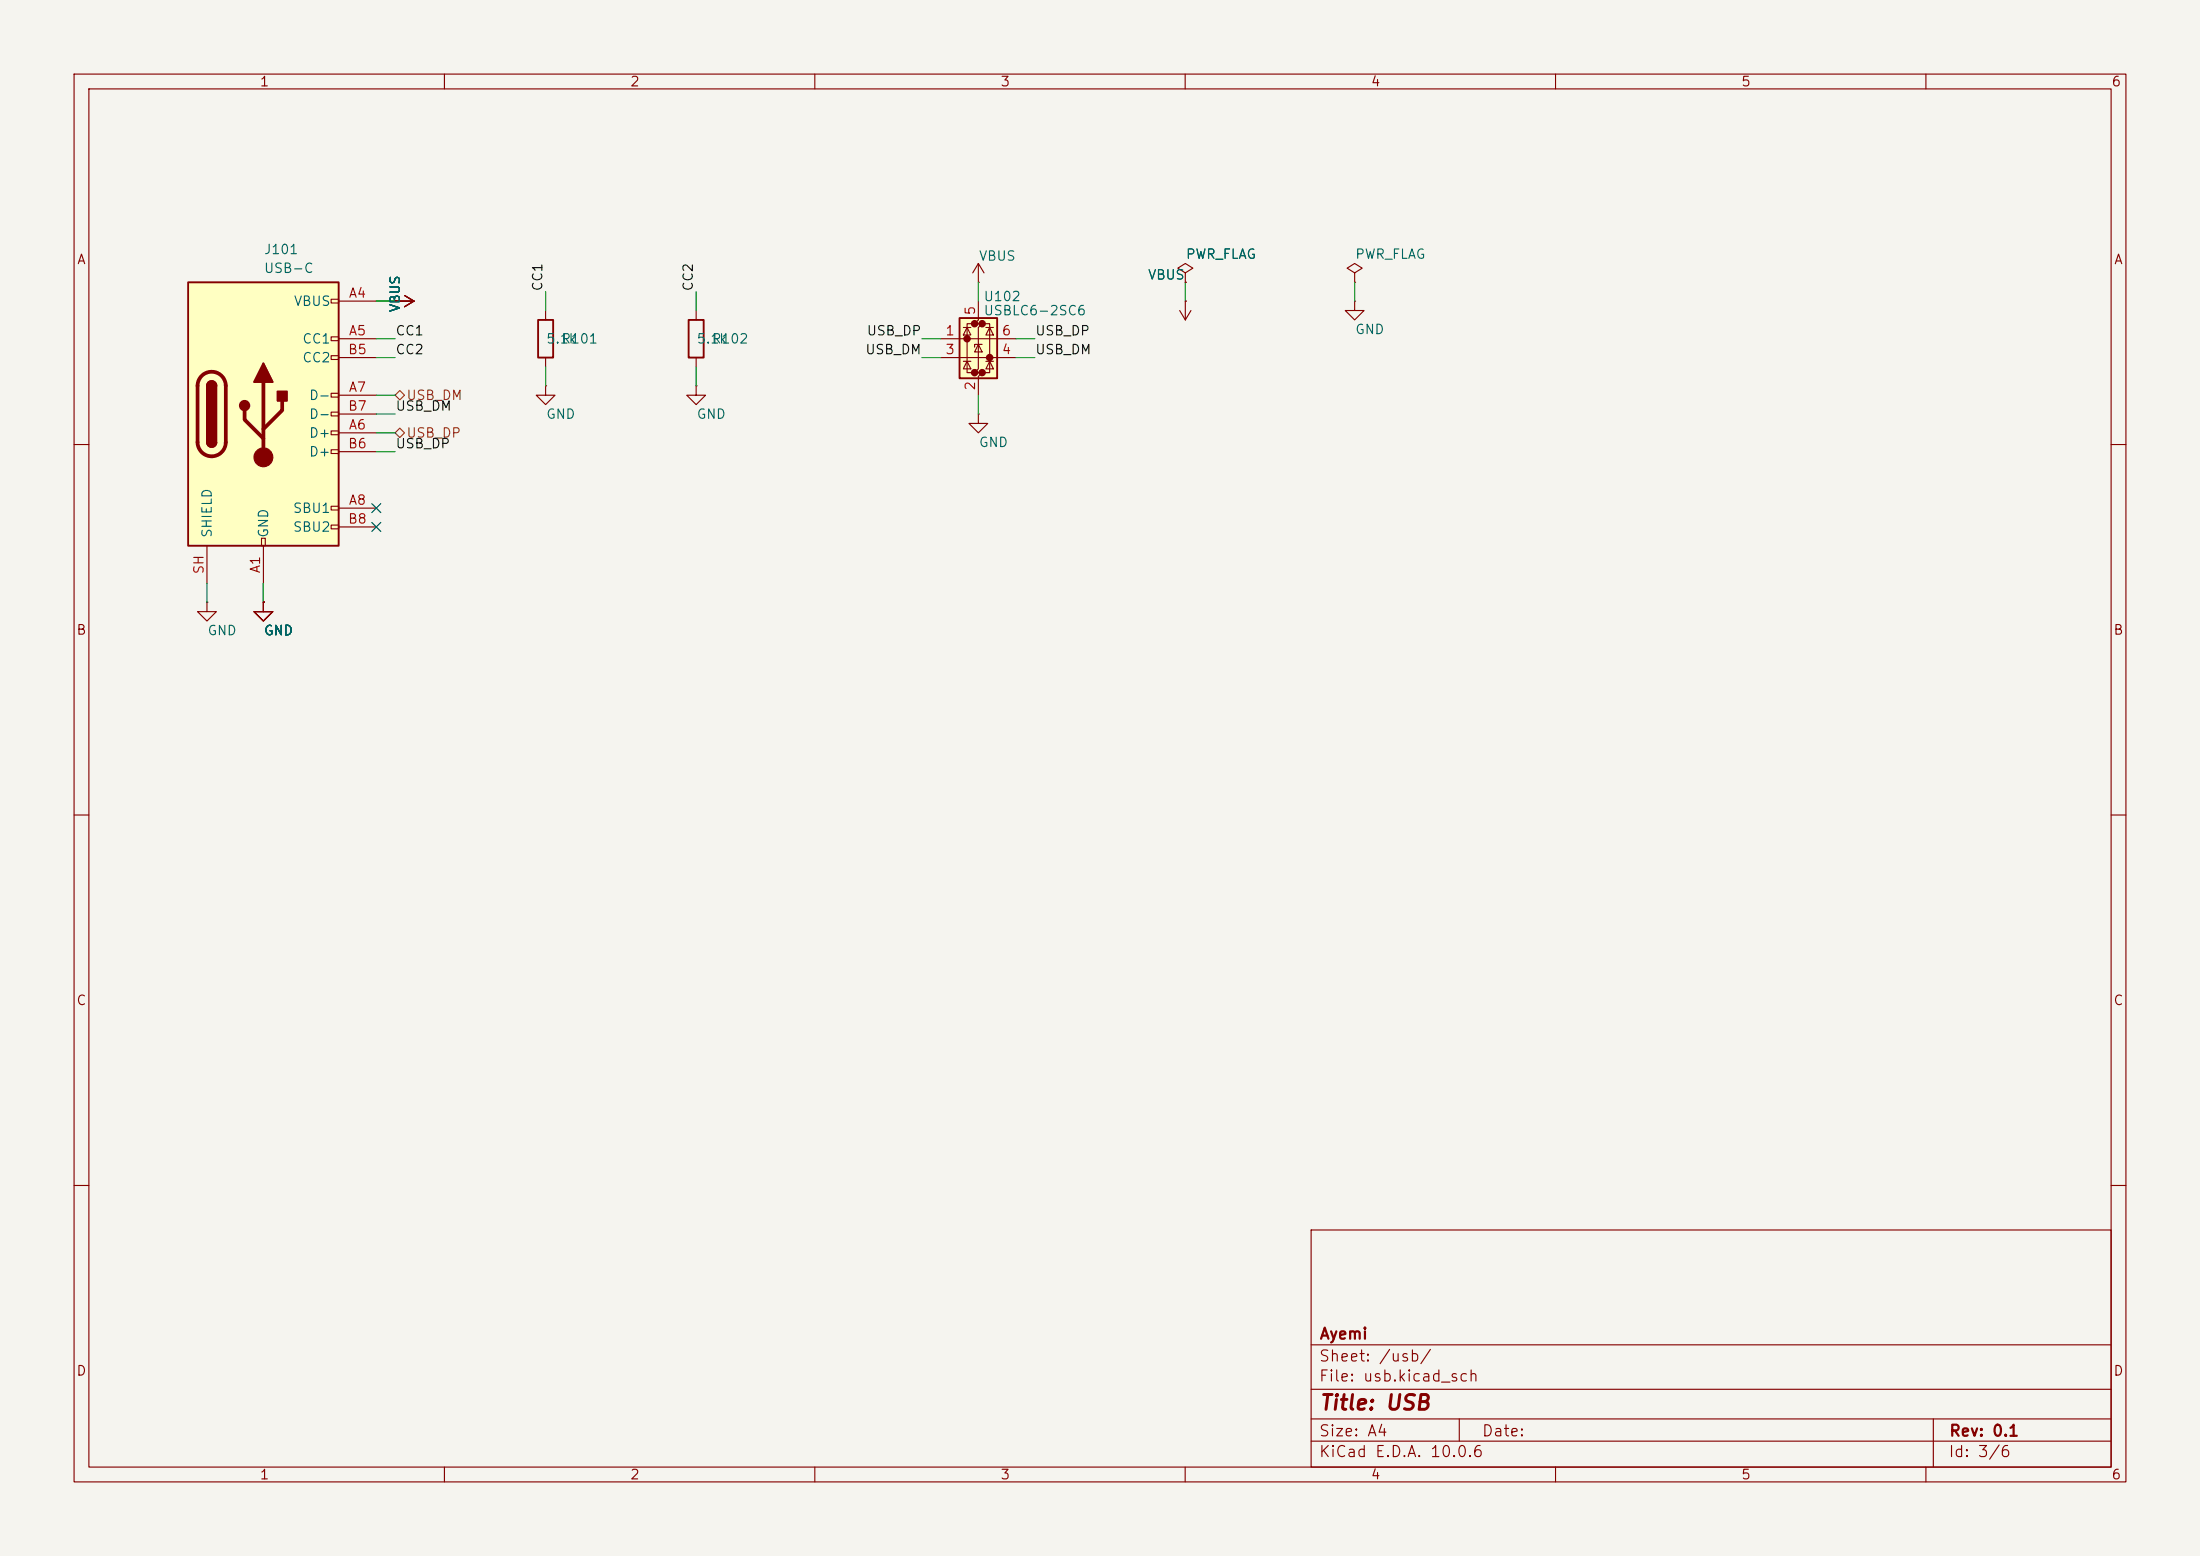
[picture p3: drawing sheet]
(kicad_sch (version 20260306) (generator "eeschema") (generator_version "10.0") (paper "A4") (title_block (title "USB") (company "Ayemi") (rev "0.1")) (lib_symbols (symbol "Connector:USB_C_Receptacle_USB2.0_16P" (pin_names (offset 1.016)) (exclude_from_sim no) (in_bom yes) (on_board yes) (in_pos_files yes) (duplicate_pin_numbers_are_jumpers no) (property "Reference" "J" (at 0 22.225 0) (show_name no) (do_not_autoplace no) (effects (font (size 1.27 1.27)))) (property "Value" "USB_C_Receptacle_USB2.0_16P" (at 0 19.685 0) (show_name no) (do_not_autoplace no) (effects (font (size 1.27 1.27)))) (property "Footprint" "" (at 3.81 0 0) (show_name no) (do_not_autoplace no) (hide yes) (effects (font (size 1.27 1.27)))) (property "Datasheet" "https://www.usb.org/sites/default/files/documents/usb_type-c.zip" (at 3.81 0 0) (show_name no) (do_not_autoplace no) (hide yes) (effects (font (size 1.27 1.27)))) (property "Description" "USB 2.0-only 16P Type-C Receptacle connector" (at 0 0 0) (show_name no) (do_not_autoplace no) (hide yes) (effects (font (size 1.27 1.27)))) (property "ki_keywords" "usb universal serial bus type-C USB2.0" (at 0 0 0) (show_name no) (do_not_autoplace no) (hide yes) (effects (font (size 1.27 1.27)))) (property "ki_fp_filters" "USB*C*Receptacle*" (at 0 0 0) (show_name no) (do_not_autoplace no) (hide yes) (effects (font (size 1.27 1.27)))) (symbol "USB_C_Receptacle_USB2.0_16P_0_0" (rectangle (start -0.254 -17.78) (end 0.254 -16.764) (stroke (width 0) (type default)) (fill (type none))) (rectangle (start 10.16 15.494) (end 9.144 14.986) (stroke (width 0) (type default)) (fill (type none))) (rectangle (start 10.16 10.414) (end 9.144 9.906) (stroke (width 0) (type default)) (fill (type none))) (rectangle (start 10.16 7.874) (end 9.144 7.366) (stroke (width 0) (type default)) (fill (type none))) (rectangle (start 10.16 2.794) (end 9.144 2.286) (stroke (width 0) (type default)) (fill (type none))) (rectangle (start 10.16 0.254) (end 9.144 -0.254) (stroke (width 0) (type default)) (fill (type none))) (rectangle (start 10.16 -2.286) (end 9.144 -2.794) (stroke (width 0) (type default)) (fill (type none))) (rectangle (start 10.16 -4.826) (end 9.144 -5.334) (stroke (width 0) (type default)) (fill (type none))) (rectangle (start 10.16 -12.446) (end 9.144 -12.954) (stroke (width 0) (type default)) (fill (type none))) (rectangle (start 10.16 -14.986) (end 9.144 -15.494) (stroke (width 0) (type default)) (fill (type none)))) (symbol "USB_C_Receptacle_USB2.0_16P_0_1" (rectangle (start -10.16 17.78) (end 10.16 -17.78) (stroke (width 0.254) (type default)) (fill (type background))) (polyline (pts (xy -8.89 -3.81) (xy -8.89 3.81)) (stroke (width 0.508) (type default)) (fill (type none))) (rectangle (start -7.62 -3.81) (end -6.35 3.81) (stroke (width 0.254) (type default)) (fill (type outline))) (arc (start -7.62 3.81) (mid -6.985 4.4423) (end -6.35 3.81) (stroke (width 0.254) (type default)) (fill (type none))) (arc (start -7.62 3.81) (mid -6.985 4.4423) (end -6.35 3.81) (stroke (width 0.254) (type default)) (fill (type outline))) (arc (start -8.89 3.81) (mid -6.985 5.7067) (end -5.08 3.81) (stroke (width 0.508) (type default)) (fill (type none))) (arc (start -5.08 -3.81) (mid -6.985 -5.7067) (end -8.89 -3.81) (stroke (width 0.508) (type default)) (fill (type none))) (arc (start -6.35 -3.81) (mid -6.985 -4.4423) (end -7.62 -3.81) (stroke (width 0.254) (type default)) (fill (type none))) (arc (start -6.35 -3.81) (mid -6.985 -4.4423) (end -7.62 -3.81) (stroke (width 0.254) (type default)) (fill (type outline))) (polyline (pts (xy -5.08 3.81) (xy -5.08 -3.81)) (stroke (width 0.508) (type default)) (fill (type none))) (circle (center -2.54 1.143) (radius 0.635) (stroke (width 0.254) (type default)) (fill (type outline))) (polyline (pts (xy -1.27 4.318) (xy 0 6.858) (xy 1.27 4.318) (xy -1.27 4.318)) (stroke (width 0.254) (type default)) (fill (type outline))) (polyline (pts (xy 0 -2.032) (xy 2.54 0.508) (xy 2.54 1.778)) (stroke (width 0.508) (type default)) (fill (type none))) (polyline (pts (xy 0 -3.302) (xy -2.54 -0.762) (xy -2.54 0.508)) (stroke (width 0.508) (type default)) (fill (type none))) (polyline (pts (xy 0 -5.842) (xy 0 4.318)) (stroke (width 0.508) (type default)) (fill (type none))) (circle (center 0 -5.842) (radius 1.27) (stroke (width 0) (type default)) (fill (type outline))) (rectangle (start 1.905 1.778) (end 3.175 3.048) (stroke (width 0.254) (type default)) (fill (type outline)))) (symbol "USB_C_Receptacle_USB2.0_16P_1_1" (pin passive line (at 0 -22.86 90) (length 5.08) (name "GND" (effects (font (size 1.27 1.27)))) (number "A1" (effects (font (size 1.27 1.27))))) (pin passive line (at 15.24 15.24 180) (length 5.08) (name "VBUS" (effects (font (size 1.27 1.27)))) (number "A4" (effects (font (size 1.27 1.27))))) (pin bidirectional line (at 15.24 10.16 180) (length 5.08) (name "CC1" (effects (font (size 1.27 1.27)))) (number "A5" (effects (font (size 1.27 1.27))))) (pin bidirectional line (at 15.24 -2.54 180) (length 5.08) (name "D+" (effects (font (size 1.27 1.27)))) (number "A6" (effects (font (size 1.27 1.27))))) (pin bidirectional line (at 15.24 2.54 180) (length 5.08) (name "D-" (effects (font (size 1.27 1.27)))) (number "A7" (effects (font (size 1.27 1.27))))) (pin bidirectional line (at 15.24 -12.7 180) (length 5.08) (name "SBU1" (effects (font (size 1.27 1.27)))) (number "A8" (effects (font (size 1.27 1.27))))) (pin passive line (at 15.24 15.24 180) (length 5.08) (hide yes) (name "VBUS" (effects (font (size 1.27 1.27)))) (number "A9" (effects (font (size 1.27 1.27))))) (pin passive line (at 0 -22.86 90) (length 5.08) (hide yes) (name "GND" (effects (font (size 1.27 1.27)))) (number "A12" (effects (font (size 1.27 1.27))))) (pin passive line (at 0 -22.86 90) (length 5.08) (hide yes) (name "GND" (effects (font (size 1.27 1.27)))) (number "B1" (effects (font (size 1.27 1.27))))) (pin passive line (at 15.24 15.24 180) (length 5.08) (hide yes) (name "VBUS" (effects (font (size 1.27 1.27)))) (number "B4" (effects (font (size 1.27 1.27))))) (pin bidirectional line (at 15.24 7.62 180) (length 5.08) (name "CC2" (effects (font (size 1.27 1.27)))) (number "B5" (effects (font (size 1.27 1.27))))) (pin bidirectional line (at 15.24 -5.08 180) (length 5.08) (name "D+" (effects (font (size 1.27 1.27)))) (number "B6" (effects (font (size 1.27 1.27))))) (pin bidirectional line (at 15.24 0 180) (length 5.08) (name "D-" (effects (font (size 1.27 1.27)))) (number "B7" (effects (font (size 1.27 1.27))))) (pin bidirectional line (at 15.24 -15.24 180) (length 5.08) (name "SBU2" (effects (font (size 1.27 1.27)))) (number "B8" (effects (font (size 1.27 1.27))))) (pin passive line (at 15.24 15.24 180) (length 5.08) (hide yes) (name "VBUS" (effects (font (size 1.27 1.27)))) (number "B9" (effects (font (size 1.27 1.27))))) (pin passive line (at 0 -22.86 90) (length 5.08) (hide yes) (name "GND" (effects (font (size 1.27 1.27)))) (number "B12" (effects (font (size 1.27 1.27))))) (pin passive line (at -7.62 -22.86 90) (length 5.08) (name "SHIELD" (effects (font (size 1.27 1.27)))) (number "SH" (effects (font (size 1.27 1.27)))))) (embedded_fonts no)) (symbol "Device:R" (pin_numbers (hide yes)) (pin_names (offset 0)) (exclude_from_sim no) (in_bom yes) (on_board yes) (in_pos_files yes) (duplicate_pin_numbers_are_jumpers no) (property "Reference" "R" (at 2.032 0 90) (show_name no) (do_not_autoplace no) (effects (font (size 1.27 1.27)))) (property "Value" "R" (at 0 0 90) (show_name no) (do_not_autoplace no) (effects (font (size 1.27 1.27)))) (property "Footprint" "" (at -1.778 0 90) (show_name no) (do_not_autoplace no) (hide yes) (effects (font (size 1.27 1.27)))) (property "Datasheet" "" (at 0 0 0) (show_name no) (do_not_autoplace no) (hide yes) (effects (font (size 1.27 1.27)))) (property "Description" "Resistor" (at 0 0 0) (show_name no) (do_not_autoplace no) (hide yes) (effects (font (size 1.27 1.27)))) (property "ki_keywords" "R res resistor" (at 0 0 0) (show_name no) (do_not_autoplace no) (hide yes) (effects (font (size 1.27 1.27)))) (property "ki_fp_filters" "R_*" (at 0 0 0) (show_name no) (do_not_autoplace no) (hide yes) (effects (font (size 1.27 1.27)))) (symbol "R_0_1" (rectangle (start -1.016 -2.54) (end 1.016 2.54) (stroke (width 0.254) (type default)) (fill (type none)))) (symbol "R_1_1" (pin passive line (at 0 3.81 270) (length 1.27) (name "" (effects (font (size 1.27 1.27)))) (number "1" (effects (font (size 1.27 1.27))))) (pin passive line (at 0 -3.81 90) (length 1.27) (name "" (effects (font (size 1.27 1.27)))) (number "2" (effects (font (size 1.27 1.27)))))) (embedded_fonts no)) (symbol "Power_Protection:USBLC6-2SC6" (pin_names (hide yes)) (exclude_from_sim no) (in_bom yes) (on_board yes) (in_pos_files yes) (duplicate_pin_numbers_are_jumpers no) (property "Reference" "U" (at 0.635 5.715 0) (show_name no) (do_not_autoplace no) (effects (font (size 1.27 1.27)) (justify left))) (property "Value" "USBLC6-2SC6" (at 0.635 3.81 0) (show_name no) (do_not_autoplace no) (effects (font (size 1.27 1.27)) (justify left))) (property "Footprint" "Package_TO_SOT_SMD:SOT-23-6" (at 1.27 -6.35 0) (show_name no) (do_not_autoplace no) (hide yes) (effects (font (size 1.27 1.27) (italic yes)) (justify left))) (property "Datasheet" "https://www.st.com/resource/en/datasheet/usblc6-2.pdf" (at 1.27 -8.255 0) (show_name no) (do_not_autoplace no) (hide yes) (effects (font (size 1.27 1.27)) (justify left))) (property "Description" "Very low capacitance ESD protection diode, 2 data-line, SOT-23-6" (at 0 0 0) (show_name no) (do_not_autoplace no) (hide yes) (effects (font (size 1.27 1.27)))) (property "ki_keywords" "usb ethernet video" (at 0 0 0) (show_name no) (do_not_autoplace no) (hide yes) (effects (font (size 1.27 1.27)))) (property "ki_fp_filters" "SOT?23*" (at 0 0 0) (show_name no) (do_not_autoplace no) (hide yes) (effects (font (size 1.27 1.27)))) (symbol "USBLC6-2SC6_0_0" (circle (center -1.524 0) (radius 0.0001) (stroke (width 0.508) (type default)) (fill (type none))) (circle (center -0.508 2.032) (radius 0.0001) (stroke (width 0.508) (type default)) (fill (type none))) (circle (center -0.508 -4.572) (radius 0.0001) (stroke (width 0.508) (type default)) (fill (type none))) (circle (center 0.508 2.032) (radius 0.0001) (stroke (width 0.508) (type default)) (fill (type none))) (circle (center 0.508 -4.572) (radius 0.0001) (stroke (width 0.508) (type default)) (fill (type none))) (circle (center 1.524 -2.54) (radius 0.0001) (stroke (width 0.508) (type default)) (fill (type none)))) (symbol "USBLC6-2SC6_0_1" (polyline (pts (xy -2.54 0) (xy 2.54 0)) (stroke (width 0) (type default)) (fill (type none))) (polyline (pts (xy -2.54 -2.54) (xy 2.54 -2.54)) (stroke (width 0) (type default)) (fill (type none))) (polyline (pts (xy -2.032 0.508) (xy -1.016 0.508) (xy -1.524 1.524) (xy -2.032 0.508)) (stroke (width 0) (type default)) (fill (type none))) (polyline (pts (xy -2.032 -3.048) (xy -1.016 -3.048)) (stroke (width 0) (type default)) (fill (type none))) (polyline (pts (xy -1.016 1.524) (xy -2.032 1.524)) (stroke (width 0) (type default)) (fill (type none))) (polyline (pts (xy -1.016 -4.064) (xy -2.032 -4.064) (xy -1.524 -3.048) (xy -1.016 -4.064)) (stroke (width 0) (type default)) (fill (type none))) (polyline (pts (xy -0.508 -1.143) (xy -0.508 -0.762) (xy 0.508 -0.762)) (stroke (width 0) (type default)) (fill (type none))) (polyline (pts (xy 0 2.54) (xy -0.508 2.032) (xy 0.508 2.032) (xy 0 1.524) (xy 0 -4.064) (xy -0.508 -4.572) (xy 0.508 -4.572) (xy 0 -5.08)) (stroke (width 0) (type default)) (fill (type none))) (polyline (pts (xy 0.508 -1.778) (xy -0.508 -1.778) (xy 0 -0.762) (xy 0.508 -1.778)) (stroke (width 0) (type default)) (fill (type none))) (polyline (pts (xy 1.016 1.524) (xy 2.032 1.524)) (stroke (width 0) (type default)) (fill (type none))) (polyline (pts (xy 1.016 -3.048) (xy 2.032 -3.048)) (stroke (width 0) (type default)) (fill (type none))) (polyline (pts (xy 2.032 0.508) (xy 1.016 0.508) (xy 1.524 1.524) (xy 2.032 0.508)) (stroke (width 0) (type default)) (fill (type none))) (polyline (pts (xy 2.032 -4.064) (xy 1.016 -4.064) (xy 1.524 -3.048) (xy 2.032 -4.064)) (stroke (width 0) (type default)) (fill (type none)))) (symbol "USBLC6-2SC6_1_1" (rectangle (start -2.54 2.794) (end 2.54 -5.334) (stroke (width 0.254) (type default)) (fill (type background))) (polyline (pts (xy -0.508 2.032) (xy -1.524 2.032) (xy -1.524 -4.572) (xy -0.508 -4.572)) (stroke (width 0) (type default)) (fill (type none))) (polyline (pts (xy 0.508 -4.572) (xy 1.524 -4.572) (xy 1.524 2.032) (xy 0.508 2.032)) (stroke (width 0) (type default)) (fill (type none))) (pin passive line (at -5.08 0 0) (length 2.54) (name "I/O1" (effects (font (size 1.27 1.27)))) (number "1" (effects (font (size 1.27 1.27))))) (pin passive line (at 0 -7.62 90) (length 2.54) (name "GND" (effects (font (size 1.27 1.27)))) (number "2" (effects (font (size 1.27 1.27))))) (pin passive line (at -5.08 -2.54 0) (length 2.54) (name "I/O2" (effects (font (size 1.27 1.27)))) (number "3" (effects (font (size 1.27 1.27))))) (pin passive line (at 5.08 -2.54 180) (length 2.54) (name "I/O2" (effects (font (size 1.27 1.27)))) (number "4" (effects (font (size 1.27 1.27))))) (pin passive line (at 0 5.08 270) (length 2.54) (name "VBUS" (effects (font (size 1.27 1.27)))) (number "5" (effects (font (size 1.27 1.27))))) (pin passive line (at 5.08 0 180) (length 2.54) (name "I/O1" (effects (font (size 1.27 1.27)))) (number "6" (effects (font (size 1.27 1.27)))))) (embedded_fonts no)) (symbol "power:GND" (power global) (pin_numbers (hide yes)) (pin_names (offset 0) (hide yes)) (exclude_from_sim no) (in_bom yes) (on_board yes) (in_pos_files yes) (duplicate_pin_numbers_are_jumpers no) (property "Reference" "#PWR" (at 0 -6.35 0) (show_name no) (do_not_autoplace no) (hide yes) (effects (font (size 1.27 1.27)))) (property "Value" "GND" (at 0 -3.81 0) (show_name no) (do_not_autoplace no) (effects (font (size 1.27 1.27)))) (property "Footprint" "" (at 0 0 0) (show_name no) (do_not_autoplace no) (hide yes) (effects (font (size 1.27 1.27)))) (property "Datasheet" "" (at 0 0 0) (show_name no) (do_not_autoplace no) (hide yes) (effects (font (size 1.27 1.27)))) (property "Description" "Power symbol creates a global label with name \"GND\" , ground" (at 0 0 0) (show_name no) (do_not_autoplace no) (hide yes) (effects (font (size 1.27 1.27)))) (property "ki_keywords" "global power" (at 0 0 0) (show_name no) (do_not_autoplace no) (hide yes) (effects (font (size 1.27 1.27)))) (symbol "GND_0_1" (polyline (pts (xy 0 0) (xy 0 -1.27) (xy 1.27 -1.27) (xy 0 -2.54) (xy -1.27 -1.27) (xy 0 -1.27)) (stroke (width 0) (type default)) (fill (type none)))) (symbol "GND_1_1" (pin power_in line (at 0 0 270) (length 0) (name "" (effects (font (size 1.27 1.27)))) (number "1" (effects (font (size 1.27 1.27)))))) (embedded_fonts no)) (symbol "power:PWR_FLAG" (power global) (pin_numbers (hide yes)) (pin_names (offset 0) (hide yes)) (exclude_from_sim no) (in_bom yes) (on_board yes) (in_pos_files yes) (duplicate_pin_numbers_are_jumpers no) (property "Reference" "#FLG" (at 0 1.905 0) (show_name no) (do_not_autoplace no) (hide yes) (effects (font (size 1.27 1.27)))) (property "Value" "PWR_FLAG" (at 0 3.81 0) (show_name no) (do_not_autoplace no) (effects (font (size 1.27 1.27)))) (property "Footprint" "" (at 0 0 0) (show_name no) (do_not_autoplace no) (hide yes) (effects (font (size 1.27 1.27)))) (property "Datasheet" "" (at 0 0 0) (show_name no) (do_not_autoplace no) (hide yes) (effects (font (size 1.27 1.27)))) (property "Description" "Special symbol for telling ERC where power comes from" (at 0 0 0) (show_name no) (do_not_autoplace no) (hide yes) (effects (font (size 1.27 1.27)))) (property "ki_keywords" "flag power" (at 0 0 0) (show_name no) (do_not_autoplace no) (hide yes) (effects (font (size 1.27 1.27)))) (symbol "PWR_FLAG_0_0" (pin power_out line (at 0 0 90) (length 0) (name "" (effects (font (size 1.27 1.27)))) (number "1" (effects (font (size 1.27 1.27)))))) (symbol "PWR_FLAG_0_1" (polyline (pts (xy 0 0) (xy 0 1.27) (xy -1.016 1.905) (xy 0 2.54) (xy 1.016 1.905) (xy 0 1.27)) (stroke (width 0) (type default)) (fill (type none)))) (embedded_fonts no)) (symbol "power:VBUS" (power global) (pin_numbers (hide yes)) (pin_names (offset 0) (hide yes)) (exclude_from_sim no) (in_bom yes) (on_board yes) (in_pos_files yes) (duplicate_pin_numbers_are_jumpers no) (property "Reference" "#PWR" (at 0 -3.81 0) (show_name no) (do_not_autoplace no) (hide yes) (effects (font (size 1.27 1.27)))) (property "Value" "VBUS" (at 0 3.556 0) (show_name no) (do_not_autoplace no) (effects (font (size 1.27 1.27)))) (property "Footprint" "" (at 0 0 0) (show_name no) (do_not_autoplace no) (hide yes) (effects (font (size 1.27 1.27)))) (property "Datasheet" "" (at 0 0 0) (show_name no) (do_not_autoplace no) (hide yes) (effects (font (size 1.27 1.27)))) (property "Description" "Power symbol creates a global label with name \"VBUS\"" (at 0 0 0) (show_name no) (do_not_autoplace no) (hide yes) (effects (font (size 1.27 1.27)))) (property "ki_keywords" "global power" (at 0 0 0) (show_name no) (do_not_autoplace no) (hide yes) (effects (font (size 1.27 1.27)))) (symbol "VBUS_0_1" (polyline (pts (xy -0.762 1.27) (xy 0 2.54)) (stroke (width 0) (type default)) (fill (type none))) (polyline (pts (xy 0 2.54) (xy 0.762 1.27)) (stroke (width 0) (type default)) (fill (type none))) (polyline (pts (xy 0 0) (xy 0 2.54)) (stroke (width 0) (type default)) (fill (type none)))) (symbol "VBUS_1_1" (pin power_in line (at 0 0 90) (length 0) (name "" (effects (font (size 1.27 1.27)))) (number "1" (effects (font (size 1.27 1.27)))))) (embedded_fonts no))) (symbol (lib_id "Connector:USB_C_Receptacle_USB2.0_16P") (at 35.56 55.88 0) (unit 1) (exclude_from_sim no) (in_bom yes) (on_board yes) (dnp no) (property "Reference" "J101" (at 35.56 33.655 0) (effects (font (size 1.27 1.27)) (justify left))) (property "Value" "USB-C" (at 35.56 36.195 0) (effects (font (size 1.27 1.27)) (justify left))) (property "Footprint" "Connector_USB:USB_C_Receptacle_HRO_TYPE-C-31-M-12" (at 35.56 55.88 0) (effects (font (size 1.27 1.27)) (hide yes))) (property "Datasheet" "https://www.lcsc.com/product-detail/C165948.html" (at 35.56 55.88 0) (effects (font (size 1.27 1.27)) (hide yes))) (property "LCSC" "C165948" (at 35.56 55.88 0) (effects (font (size 1.27 1.27)) (hide yes))) (property "Clase" "Extended" (at 35.56 55.88 0) (effects (font (size 1.27 1.27)) (hide yes))) (property "Alternativa" "C5337088" (at 35.56 55.88 0) (effects (font (size 1.27 1.27)) (hide yes))) (property "Justificacion" "Receptáculo USB-C de 16 pines: ninguno es Basic." (at 35.56 55.88 0) (effects (font (size 1.27 1.27)) (hide yes))) (property "Nota" "Solo 5 V y datos. CC1 y CC2 con 5.1 kΩ a GND (R101, R102)." (at 35.56 55.88 0) (effects (font (size 1.27 1.27)) (hide yes))) (pin "A1") (pin "A4") (pin "A5") (pin "A6") (pin "A7") (pin "A8") (pin "A9") (pin "A12") (pin "B1") (pin "B4") (pin "B5") (pin "B6") (pin "B7") (pin "B8") (pin "B9") (pin "B12") (pin "SH")) (wire (pts (xy 35.56 78.74) (xy 35.56 81.28)) (stroke (width 0) (type default))) (symbol (lib_id "power:GND") (at 35.56 81.28 0) (unit 1) (exclude_from_sim no) (in_bom no) (on_board yes) (dnp no) (property "Reference" "#PWR037" (at 35.56 87.63 0) (effects (font (size 1.27 1.27)) (justify left) (hide yes))) (property "Value" "GND" (at 35.56 85.09 0) (effects (font (size 1.27 1.27)) (justify left))) (pin "1")) (wire (pts (xy 50.8 40.64) (xy 53.34 40.64)) (stroke (width 0) (type default))) (symbol (lib_id "power:VBUS") (at 53.34 40.64 270) (unit 1) (exclude_from_sim no) (in_bom no) (on_board yes) (dnp no) (property "Reference" "#PWR038" (at 53.34 44.45 0) (effects (font (size 1.27 1.27)) (justify left) (hide yes))) (property "Value" "VBUS" (at 53.34 37.084 0) (effects (font (size 1.27 1.27)) (justify left))) (pin "1")) (wire (pts (xy 50.8 45.72) (xy 53.34 45.72)) (stroke (width 0) (type default))) (label "CC1" (at 53.34 45.72 0) (effects (font (size 1.27 1.27)) (justify left bottom))) (wire (pts (xy 50.8 58.42) (xy 53.34 58.42)) (stroke (width 0) (type default))) (hierarchical_label "USB_DP" (shape bidirectional) (at 53.34 58.42 0) (effects (font (size 1.27 1.27)) (justify left))) (wire (pts (xy 50.8 53.34) (xy 53.34 53.34)) (stroke (width 0) (type default))) (hierarchical_label "USB_DM" (shape bidirectional) (at 53.34 53.34 0) (effects (font (size 1.27 1.27)) (justify left))) (no_connect (at 50.8 68.58)) (wire (pts (xy 50.8 40.64) (xy 53.34 40.64)) (stroke (width 0) (type default))) (symbol (lib_id "power:VBUS") (at 53.34 40.64 270) (unit 1) (exclude_from_sim no) (in_bom no) (on_board yes) (dnp no) (property "Reference" "#PWR039" (at 53.34 44.45 0) (effects (font (size 1.27 1.27)) (justify left) (hide yes))) (property "Value" "VBUS" (at 53.34 37.084 0) (effects (font (size 1.27 1.27)) (justify left))) (pin "1")) (wire (pts (xy 35.56 78.74) (xy 35.56 81.28)) (stroke (width 0) (type default))) (symbol (lib_id "power:GND") (at 35.56 81.28 0) (unit 1) (exclude_from_sim no) (in_bom no) (on_board yes) (dnp no) (property "Reference" "#PWR040" (at 35.56 87.63 0) (effects (font (size 1.27 1.27)) (justify left) (hide yes))) (property "Value" "GND" (at 35.56 85.09 0) (effects (font (size 1.27 1.27)) (justify left))) (pin "1")) (wire (pts (xy 35.56 78.74) (xy 35.56 81.28)) (stroke (width 0) (type default))) (symbol (lib_id "power:GND") (at 35.56 81.28 0) (unit 1) (exclude_from_sim no) (in_bom no) (on_board yes) (dnp no) (property "Reference" "#PWR041" (at 35.56 87.63 0) (effects (font (size 1.27 1.27)) (justify left) (hide yes))) (property "Value" "GND" (at 35.56 85.09 0) (effects (font (size 1.27 1.27)) (justify left))) (pin "1")) (wire (pts (xy 50.8 40.64) (xy 53.34 40.64)) (stroke (width 0) (type default))) (symbol (lib_id "power:VBUS") (at 53.34 40.64 270) (unit 1) (exclude_from_sim no) (in_bom no) (on_board yes) (dnp no) (property "Reference" "#PWR042" (at 53.34 44.45 0) (effects (font (size 1.27 1.27)) (justify left) (hide yes))) (property "Value" "VBUS" (at 53.34 37.084 0) (effects (font (size 1.27 1.27)) (justify left))) (pin "1")) (wire (pts (xy 50.8 48.26) (xy 53.34 48.26)) (stroke (width 0) (type default))) (label "CC2" (at 53.34 48.26 0) (effects (font (size 1.27 1.27)) (justify left bottom))) (wire (pts (xy 50.8 60.96) (xy 53.34 60.96)) (stroke (width 0) (type default))) (label "USB_DP" (at 53.34 60.96 0) (effects (font (size 1.27 1.27)) (justify left bottom))) (wire (pts (xy 50.8 55.88) (xy 53.34 55.88)) (stroke (width 0) (type default))) (label "USB_DM" (at 53.34 55.88 0) (effects (font (size 1.27 1.27)) (justify left bottom))) (no_connect (at 50.8 71.12)) (wire (pts (xy 50.8 40.64) (xy 53.34 40.64)) (stroke (width 0) (type default))) (symbol (lib_id "power:VBUS") (at 53.34 40.64 270) (unit 1) (exclude_from_sim no) (in_bom no) (on_board yes) (dnp no) (property "Reference" "#PWR043" (at 53.34 44.45 0) (effects (font (size 1.27 1.27)) (justify left) (hide yes))) (property "Value" "VBUS" (at 53.34 37.084 0) (effects (font (size 1.27 1.27)) (justify left))) (pin "1")) (wire (pts (xy 35.56 78.74) (xy 35.56 81.28)) (stroke (width 0) (type default))) (symbol (lib_id "power:GND") (at 35.56 81.28 0) (unit 1) (exclude_from_sim no) (in_bom no) (on_board yes) (dnp no) (property "Reference" "#PWR044" (at 35.56 87.63 0) (effects (font (size 1.27 1.27)) (justify left) (hide yes))) (property "Value" "GND" (at 35.56 85.09 0) (effects (font (size 1.27 1.27)) (justify left))) (pin "1")) (wire (pts (xy 27.94 78.74) (xy 27.94 81.28)) (stroke (width 0) (type default))) (symbol (lib_id "power:GND") (at 27.94 81.28 0) (unit 1) (exclude_from_sim no) (in_bom no) (on_board yes) (dnp no) (property "Reference" "#PWR045" (at 27.94 87.63 0) (effects (font (size 1.27 1.27)) (justify left) (hide yes))) (property "Value" "GND" (at 27.94 85.09 0) (effects (font (size 1.27 1.27)) (justify left))) (pin "1")) (symbol (lib_id "Device:R") (at 73.66 45.72 0) (unit 1) (exclude_from_sim no) (in_bom yes) (on_board yes) (dnp no) (property "Reference" "R101" (at 75.692 45.72 0) (effects (font (size 1.27 1.27)) (justify left))) (property "Value" "5.1k" (at 73.66 45.72 0) (effects (font (size 1.27 1.27)) (justify left))) (property "Footprint" "Resistor_SMD:R_0603_1608Metric" (at 73.66 45.72 0) (effects (font (size 1.27 1.27)) (hide yes))) (property "Datasheet" "https://www.lcsc.com/product-detail/C23186.html" (at 73.66 45.72 0) (effects (font (size 1.27 1.27)) (hide yes))) (property "LCSC" "C23186" (at 73.66 45.72 0) (effects (font (size 1.27 1.27)) (hide yes))) (property "Clase" "Basic" (at 73.66 45.72 0) (effects (font (size 1.27 1.27)) (hide yes))) (property "Alternativa" "C105580" (at 73.66 45.72 0) (effects (font (size 1.27 1.27)) (hide yes))) (property "Nota" "Rd de CC1: 5.1 kΩ; sin ella el cargador no da 5 V." (at 73.66 45.72 0) (effects (font (size 1.27 1.27)) (hide yes))) (pin "1") (pin "2")) (wire (pts (xy 73.66 41.91) (xy 73.66 39.37)) (stroke (width 0) (type default))) (label "CC1" (at 73.66 39.37 90) (effects (font (size 1.27 1.27)) (justify left bottom))) (wire (pts (xy 73.66 49.53) (xy 73.66 52.07)) (stroke (width 0) (type default))) (symbol (lib_id "power:GND") (at 73.66 52.07 0) (unit 1) (exclude_from_sim no) (in_bom no) (on_board yes) (dnp no) (property "Reference" "#PWR046" (at 73.66 58.42 0) (effects (font (size 1.27 1.27)) (justify left) (hide yes))) (property "Value" "GND" (at 73.66 55.88 0) (effects (font (size 1.27 1.27)) (justify left))) (pin "1")) (symbol (lib_id "Device:R") (at 93.98 45.72 0) (unit 1) (exclude_from_sim no) (in_bom yes) (on_board yes) (dnp no) (property "Reference" "R102" (at 96.012 45.72 0) (effects (font (size 1.27 1.27)) (justify left))) (property "Value" "5.1k" (at 93.98 45.72 0) (effects (font (size 1.27 1.27)) (justify left))) (property "Footprint" "Resistor_SMD:R_0603_1608Metric" (at 93.98 45.72 0) (effects (font (size 1.27 1.27)) (hide yes))) (property "Datasheet" "https://www.lcsc.com/product-detail/C23186.html" (at 93.98 45.72 0) (effects (font (size 1.27 1.27)) (hide yes))) (property "LCSC" "C23186" (at 93.98 45.72 0) (effects (font (size 1.27 1.27)) (hide yes))) (property "Clase" "Basic" (at 93.98 45.72 0) (effects (font (size 1.27 1.27)) (hide yes))) (property "Alternativa" "C105580" (at 93.98 45.72 0) (effects (font (size 1.27 1.27)) (hide yes))) (property "Nota" "Rd de CC2: 5.1 kΩ." (at 93.98 45.72 0) (effects (font (size 1.27 1.27)) (hide yes))) (pin "1") (pin "2")) (wire (pts (xy 93.98 41.91) (xy 93.98 39.37)) (stroke (width 0) (type default))) (label "CC2" (at 93.98 39.37 90) (effects (font (size 1.27 1.27)) (justify left bottom))) (wire (pts (xy 93.98 49.53) (xy 93.98 52.07)) (stroke (width 0) (type default))) (symbol (lib_id "power:GND") (at 93.98 52.07 0) (unit 1) (exclude_from_sim no) (in_bom no) (on_board yes) (dnp no) (property "Reference" "#PWR047" (at 93.98 58.42 0) (effects (font (size 1.27 1.27)) (justify left) (hide yes))) (property "Value" "GND" (at 93.98 55.88 0) (effects (font (size 1.27 1.27)) (justify left))) (pin "1")) (symbol (lib_id "Power_Protection:USBLC6-2SC6") (at 132.08 45.72 0) (unit 1) (exclude_from_sim no) (in_bom yes) (on_board yes) (dnp no) (property "Reference" "U102" (at 132.715 40.005 0) (effects (font (size 1.27 1.27)) (justify left))) (property "Value" "USBLC6-2SC6" (at 132.715 41.91 0) (effects (font (size 1.27 1.27)) (justify left))) (property "Footprint" "Package_TO_SOT_SMD:SOT-23-6" (at 132.08 45.72 0) (effects (font (size 1.27 1.27)) (hide yes))) (property "Datasheet" "https://www.lcsc.com/product-detail/C7519.html" (at 132.08 45.72 0) (effects (font (size 1.27 1.27)) (hide yes))) (property "LCSC" "C7519" (at 132.08 45.72 0) (effects (font (size 1.27 1.27)) (hide yes))) (property "Clase" "Extended" (at 132.08 45.72 0) (effects (font (size 1.27 1.27)) (hide yes))) (property "Alternativa" "C2687116" (at 132.08 45.72 0) (effects (font (size 1.27 1.27)) (hide yes))) (property "Justificacion" "Arreglo TVS de USB en SOT-23-6: no hay Basic." (at 132.08 45.72 0) (effects (font (size 1.27 1.27)) (hide yes))) (property "Nota" "En línea: pines 1 y 6 son D+ y 3 y 4 son D-. A menos de 5 mm del conector." (at 132.08 45.72 0) (effects (font (size 1.27 1.27)) (hide yes))) (pin "1") (pin "2") (pin "3") (pin "4") (pin "5") (pin "6")) (wire (pts (xy 127 45.72) (xy 124.46 45.72)) (stroke (width 0) (type default))) (label "USB_DP" (at 124.46 45.72 180) (effects (font (size 1.27 1.27)) (justify right bottom))) (wire (pts (xy 132.08 53.34) (xy 132.08 55.88)) (stroke (width 0) (type default))) (symbol (lib_id "power:GND") (at 132.08 55.88 0) (unit 1) (exclude_from_sim no) (in_bom no) (on_board yes) (dnp no) (property "Reference" "#PWR048" (at 132.08 62.23 0) (effects (font (size 1.27 1.27)) (justify left) (hide yes))) (property "Value" "GND" (at 132.08 59.69 0) (effects (font (size 1.27 1.27)) (justify left))) (pin "1")) (wire (pts (xy 127 48.26) (xy 124.46 48.26)) (stroke (width 0) (type default))) (label "USB_DM" (at 124.46 48.26 180) (effects (font (size 1.27 1.27)) (justify right bottom))) (wire (pts (xy 137.16 48.26) (xy 139.7 48.26)) (stroke (width 0) (type default))) (label "USB_DM" (at 139.7 48.26 0) (effects (font (size 1.27 1.27)) (justify left bottom))) (wire (pts (xy 132.08 40.64) (xy 132.08 38.1)) (stroke (width 0) (type default))) (symbol (lib_id "power:VBUS") (at 132.08 38.1 0) (unit 1) (exclude_from_sim no) (in_bom no) (on_board yes) (dnp no) (property "Reference" "#PWR049" (at 132.08 41.91 0) (effects (font (size 1.27 1.27)) (justify left) (hide yes))) (property "Value" "VBUS" (at 132.08 34.544 0) (effects (font (size 1.27 1.27)) (justify left))) (pin "1")) (wire (pts (xy 137.16 45.72) (xy 139.7 45.72)) (stroke (width 0) (type default))) (label "USB_DP" (at 139.7 45.72 0) (effects (font (size 1.27 1.27)) (justify left bottom))) (symbol (lib_id "power:PWR_FLAG") (at 160.02 38.1 0) (unit 1) (exclude_from_sim no) (in_bom no) (on_board yes) (dnp no) (property "Reference" "#FLG01" (at 160.02 36.195 0) (effects (font (size 1.27 1.27)) (justify left) (hide yes))) (property "Value" "PWR_FLAG" (at 160.02 34.29 0) (effects (font (size 1.27 1.27)) (justify left))) (property "Footprint" "" (at 160.02 38.1 0) (effects (font (size 1.27 1.27)) (hide yes))) (property "Datasheet" "~" (at 160.02 38.1 0) (effects (font (size 1.27 1.27)) (hide yes))) (property "Nota" "VBUS nace en el conector." (at 160.02 38.1 0) (effects (font (size 1.27 1.27)) (hide yes))) (pin "1")) (wire (pts (xy 160.02 38.1) (xy 160.02 40.64)) (stroke (width 0) (type default))) (symbol (lib_id "power:VBUS") (at 160.02 40.64 180) (unit 1) (exclude_from_sim no) (in_bom no) (on_board yes) (dnp no) (property "Reference" "#PWR050" (at 160.02 44.45 0) (effects (font (size 1.27 1.27)) (justify left) (hide yes))) (property "Value" "VBUS" (at 160.02 37.084 0) (effects (font (size 1.27 1.27)) (justify left))) (pin "1")) (symbol (lib_id "power:PWR_FLAG") (at 182.88 38.1 0) (unit 1) (exclude_from_sim no) (in_bom no) (on_board yes) (dnp no) (property "Reference" "#FLG02" (at 182.88 36.195 0) (effects (font (size 1.27 1.27)) (justify left) (hide yes))) (property "Value" "PWR_FLAG" (at 182.88 34.29 0) (effects (font (size 1.27 1.27)) (justify left))) (property "Footprint" "" (at 182.88 38.1 0) (effects (font (size 1.27 1.27)) (hide yes))) (property "Datasheet" "~" (at 182.88 38.1 0) (effects (font (size 1.27 1.27)) (hide yes))) (property "Nota" "GND nace en el conector." (at 182.88 38.1 0) (effects (font (size 1.27 1.27)) (hide yes))) (pin "1")) (wire (pts (xy 182.88 38.1) (xy 182.88 40.64)) (stroke (width 0) (type default))) (symbol (lib_id "power:GND") (at 182.88 40.64 0) (unit 1) (exclude_from_sim no) (in_bom no) (on_board yes) (dnp no) (property "Reference" "#PWR051" (at 182.88 46.99 0) (effects (font (size 1.27 1.27)) (justify left) (hide yes))) (property "Value" "GND" (at 182.88 44.45 0) (effects (font (size 1.27 1.27)) (justify left))) (pin "1")) (sheet_instances (path "" (page "1"))))
